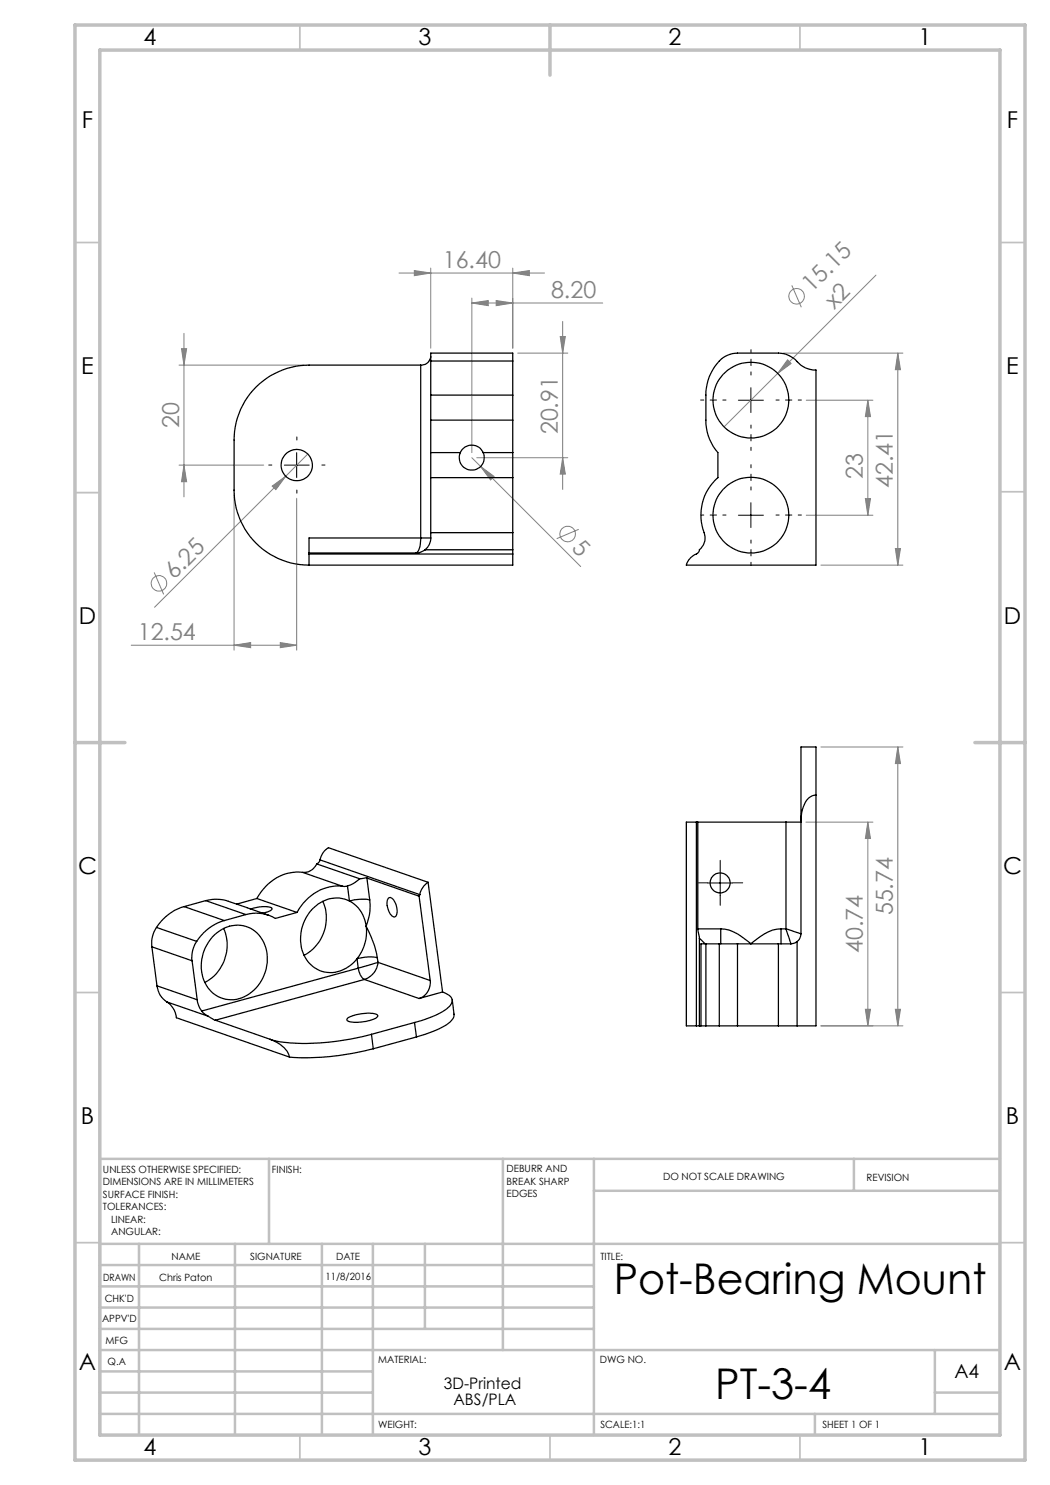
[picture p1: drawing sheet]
<svg xmlns="http://www.w3.org/2000/svg" width="210mm" height="297mm" viewBox="0 0 210 297" stroke-linecap="round" stroke-linejoin="round" font-family="sans-serif">
<g fill="none" stroke="#808080" stroke-width=".2">
<path d="M79.8 54.6h29.1M82.9 54.1l3.2 .5-3.2 .5zM86.1 53.6v16M94.4 59.6v30.9M102.6 54.6l3.3-.5v1zM102.6 53.6v16M158.4 57.1l1.9 4.4M175.2 55l-30.4 30.4M35.8 73h25M36.3 69.7h1l-.5 3.3zM36.8 66.7v32.7M94.4 60.6l3.2-.5v1z"/>
<path d="M94.4 60.6h26.1M99.2 60.1l3.4 .5-3.4 .5zM103.5 70.6h10.1M112 67.3h1.1l-.6 3.3zM112.5 64.3v33.6M156.7 70.6h23.9M157.5 72l.7 .7-2.7 2zM179.6 70.6v42.4M179.6 70.6l.5 3.3h-1zM35.8 93h16.9M36.8 93l.5 3.3h-1zM46.8 99v31"/>
<path d="M54.4 97.2l2.7-2-1.9 2.7zM57.1 95.2l-26.2 26.3M59.3 99.7v30.3M61.6 90.8l-4.5 4.4M94.4 91.5l21.7 21.8M95.4 91.5h18.2M96.1 93.3l2.7 2-.7 .7zM112.5 91.5l.6 3.3h-1.1zM161.3 80h13.3M173.1 99.7h1l-.5 3.3zM173.6 80l.5 3.3h-1zM173.6 80v23"/>
<path d="M30.8 114.5l1.9 4.4M115.7 105.9l-4.4 1.8M161.3 103h13.3M164.2 113h16.4M179.1 109.7h1l-.5 3.3zM26.2 129h33.1M46.8 129l3.3-.5v1zM56.1 128.5l3.2 .5-3.2 .5zM164.2 149.4h16.4M179.6 149.4l.5 3.3h-1zM179.6 149.4v55.8M161.2 164.4h13.4"/>
<path d="M173.6 164.4l.5 3.3h-1zM173.6 164.4v40.8M164.2 205.2h16.4M173.1 201.9h1l-.5 3.3zM179.1 201.9h1l-.5 3.3z"/>
<circle cx="159.3" cy="59.3" r="1.55"/>
<circle cx="31.8" cy="116.7" r="1.56"/>
<circle cx="113.5" cy="106.8" r="1.56"/>
</g>
<path d="M150.2 75v-5.1M145.2 80h-5.1M150.2 98v-5.1M150.2 85v5.1M155.2 80h5.1M145.2 103h-5.1M150.2 108v5.1M155.2 103h5.1" fill="none" stroke="#000" stroke-width=".2" stroke-dasharray="15.2 1.3 1.3 1.3" stroke-dashoffset="14.6"/>
<path d="M54.4 93h-.7M59.4 88v-.6M59.4 98v.6M64.4 93h.6M141.5 176.6h-2M144 174.1v-2M144 179.1v2M146.5 176.6h2" fill="none" stroke="#000" stroke-width=".2" stroke-dasharray="15.2 1.3 1.3 1.3"/>
<path d="M150.2 77.5v5M56.9 93h4.9M59.3 90.5v5M147.7 80h5M147.7 103h5M150.2 100.5v5M141.5 176.6h5M144 174.1v5" fill="none" stroke="#000" stroke-width=".2"/>
<g fill="none" stroke="#c0c0c0" stroke-width=".35">
<path d="M60 5v5M160 5v5M15 48.5h5M200 48.5h5M15 98.5h5M200 98.4h5M15 198.5h5M200 198.5h5M15 248.5h5M200 248.5h5M60 287v5M110 287v5"/>
<path d="M160 287v5"/>
</g>
<g fill="none" stroke="#c0c0c0" stroke-width=".5">
<path d="M53.8 231.8v17M100.6 231.8v38.2M118.8 231.8v55.2M118.8 238.2h81.2M170.8 231.8v6.4M200 231.8h-180v55.2M20 248.8h180M20 257.3h98.8M20 253h98.8M27.8 248.8v38.2M47 248.8v38.2M64.4 248.8v38.2"/>
<path d="M74.6 248.8v38.2M85 248.8v17M20 265.8h98.8M20 261.5h98.8M20 278.5h54.6M20 274.3h54.6M20 270h180M187 278.5h13M187 270v12.8M20 282.8h180M163 282.8v4.2"/>
</g>
<path d="M15 5h190v287h-190zM20 10h180v277h-180zM110 5v10M15 148.5h10M195 148.5h10" fill="none" stroke="#c0c0c0" stroke-width=".7"/>
<g fill="#808080">
<path d="M157.5 72l.7 .7-2.7 2z"/>
<path d="M54.4 97.2l2.7-2-1.9 2.7z"/>
<path d="M96.1 93.3l2.7 2-.7 .7z"/>
<path d="M99.2 60.1l3.4 .5-3.4 .5zM94.4 60.6l3.2-.5v1z"/>
<path d="M82.9 54.1l3.2 .5-3.2 .5zM102.6 54.6l3.3-.5v1zM46.8 129l3.3-.5v1zM56.1 128.5l3.2 .5-3.2 .5z"/>
<path d="M173.1 99.7h1l-.5 3.3zM173.6 80l.5 3.3h-1zM173.1 201.9h1l-.5 3.3zM173.6 164.4l.5 3.3h-1z"/>
<path d="M179.1 109.7h1l-.5 3.3zM179.6 70.6l.5 3.3h-1z"/>
<path d="M112 67.3h1.1l-.6 3.3zM112.5 91.5l.6 3.3h-1.1zM179.6 149.4l.5 3.3h-1zM179.1 201.9h1l-.5 3.3z"/>
<path d="M36.3 69.7h1l-.5 3.3zM36.8 93l.5 3.3h-1z"/>
</g>
<g fill="none" stroke="#000" stroke-width=".25">
<path d="M84.1 73h-22.3a15 15 0 0 0-15 15v10a15 15 0 0 0 15 15M84.1 73v34.6M86.1 72.2v6.8M86.1 72.2v-1.6h16.5v1.6M86.1 71.3a1.88 1.88 0 0 1-2 1.7M86.1 79h16.5M86.1 79v5M86.1 72.2h16.5M102.6 72.2v6.8M102.6 79v5M143.9 72.2a5.1 5.1 0 0 1 3.6-1.6h8.2a6.1 6.1 0 0 1 4.5 2.5l1.4 .7 1.6 .2v39h-25.9a4 4 0 0 1 2.3-2.4l.3-.6a3.2 3.2 0 0 0 .7-4.2 10 10 0 0 1 3-10.3v-5a9.6 9.6 0 0 1-2.4-6.5v-5a9.6 9.6 0 0 1 2.7-6.8zM86.1 95.5v11"/>
<path d="M86.1 84v6.5M86.1 95.5h16.5M86.1 84h16.5M86.1 90.5v5M86.1 90.5h6M92.1 90.5a2.49 2.49 0 0 1 2.3-1.5 2.49 2.49 0 0 1 2.2 1.5M92.1 90.5a2.49 2.49 0 0 0 2.3 3.5 2.49 2.49 0 0 0 2.2-3.5M96.6 90.5h6M102.6 95.5v11M102.6 84v6.5M102.6 90.5v5M61.8 110.8v2.2"/>
<path d="M61.8 110.6v.2M61.8 110.8h40.8M61.8 110.6h21.3M84.1 107.6a3.8 3.8 0 0 1-.8 3h-.2M84.1 107.6h-22.3v3M84.1 107.6h2M85 110l-1.1 .5-.8 .1M85 110h17.6M86.1 106.5v1.1M86.1 107.6a2.94 2.94 0 0 1-1.1 2.4M86.1 106.5h16.5M102.6 110.8v2.2h-40.8"/>
<path d="M102.6 110v.8M102.6 106.5v3.5M163.2 159a2.75 2.75 0 0 0-2.5 2.2 7.6 7.6 0 0 0-.5 3.2M163.2 159v46.2h-3.8M163.2 159v-9.6h-3v15M51.4 179.7l-4.1 1.1M51.4 179.7l8 2.8M60.5 174.5a9.3 9.3 0 0 0-9.1 5.2M60.5 174.5l8 2.8M63.4 172.8a2.88 2.88 0 0 1-2.9 1.7M63.4 172.8l8.5 3M64 172a3.7 3.7 0 0 1 1.7-2.5l19.9 7"/>
<path d="M64 172l-.1 .4-.5 .4M64 172l20 6.9M68.5 177.3a9.4 9.4 0 0 0-9.1 5.2M69.5 177.2l-1 .1M69.5 177.2l.4 3M71.9 175.8a5.8 5.8 0 0 1-2.4 1.4M73.4 175.6l-1.5 .2M73.4 175.6l10.4 3.6M73.4 175.6l.5 4.4M73.9 180a10.6 10.6 0 0 1-.7 5.3M73.9 180l-1.8-.2-2.2 .4M77.6 179.7a.79 .79 0 0 1 1.2 .5 3.1 3.1 0 0 1 .3 3.1 .88 .88 0 0 1-1.2-.7 3.3 3.3 0 0 1-.3-2.9z"/>
<path d="M83.8 179.2l2.2 16.9M84 178.9l-.2 .3M85.6 176.5a4 4 0 0 0-1.6 2.4M85.6 176.5l2.9 21.9M139.3 164.4h.3M139.3 164.4h-2v40.8h2M139.3 164.4v40.8M139.6 164.4v21.4M139.6 164.4h17.6M157.2 164.4h3M157.2 164.4v21.4M160.2 164.4v22.4"/>
<path d="M30.4 189.4l8 2.8M30.4 189.4l1 7.8M31.3 185.5a5.7 5.7 0 0 0-.9 3.9M31.3 185.5l8 2.8M31.4 197.2a4.4 4.4 0 0 0 1.9 3.2M31.4 197.2l8 2.8M36.8 181.3a9.8 9.8 0 0 0-5.5 4.2M36.8 181.3l8.1 2.8M38.4 192.2l1 7.8M39.3 188.3a5.7 5.7 0 0 0-.9 3.9M39.4 200a4.9 4.9 0 0 0 .9 2.2M41.1 180.1l2.1-.3 2 .3 8.5 3"/>
<path d="M41.1 180.1l-4.3 1.2M41.1 180.1l8.1 2.8M42.9 187a6.1 6.1 0 0 1 6.5-1.6 6.1 6.1 0 0 1 4 5.3 8.2 8.2 0 0 1-6.7 9.3 6.2 6.2 0 0 1-6.4-6.9 8.7 8.7 0 0 1 2.6-6.1zM44.7 185.7a8.5 8.5 0 0 1-3.7 10.8M44.9 184.1a9.8 9.8 0 0 0-5.6 4.2M49.2 182.9l-4.3 1.2M50.2 181.8a5.8 5.8 0 0 1 4.2-.2 1.08 1.08 0 0 1-1.2 .9l-.7 .1M59.4 182.5l-4.3 1.2a7.4 7.4 0 0 0-5.9-.8M64.6 180.3a8.5 8.5 0 0 1-3.8 10.8M69.9 180.2a6.4 6.4 0 0 0-8 2.3 7.9 7.9 0 0 0 .6 10.7 6 6 0 0 0 8.1-.6l.8-.9M69.9 180.2a6.5 6.5 0 0 1 3.3 5.1M71.4 191.7l.2 1.9"/>
<path d="M71.6 193.6a3 3 0 0 0 1.3 2.3M71.6 193.6l-31.3 8.6M72.9 195.9l-29.8 8.1M72.9 195.9l10.9 3.8M73.2 185.3l1.7 3.9 .6 2.4M73.2 185.3a8.6 8.6 0 0 1-1.8 6.4M75.5 191.6l-1.8-.2-2.3 .3M75.5 191.6l.1 .9M75.6 192.5a4 4 0 0 1-2.7 3.4M75.6 192.5l-4 1.1M75.6 192.5l10.4 3.6M86 196.1a3.4 3.4 0 0 1-2.2 3.6"/>
<path d="M88.5 198.4a2.26 2.26 0 0 1 2 1.8 4.7 4.7 0 0 1-2.9 2.6l-2.5 1-2.2 .7M88.5 198.4l-4.7 1.3M90.5 200l.3 2.8a2.76 2.76 0 0 1-1.9 2.4 24.8 24.8 0 0 1-5.6 2.2M139.6 185.8l.3 1.8M139.6 185.8h4.5M139.9 187.6l1.1 1.2M139.9 187.6v17.6M141.2 188.8h2.7M141.2 188.8h-1v16.4M141.2 188.8v16.4M143.9 188.8h3.6M143.9 188.8v16.4"/>
<path d="M144.1 185.8v3M144.1 185.8a9.9 9.9 0 0 1 6.1 3l.9-.8a8.4 8.4 0 0 1 5.1-2.2M147.5 188.8v16.4M147.5 188.8h8.2M155.7 188.8h2.5M155.7 188.8v16.4M156.2 185.8v3M156.2 185.8h1M157.2 185.8l1 3M157.2 185.8l3 1M159.4 188.3l-.4 .3-.8 .2M159.4 188.3v16.9"/>
<path d="M160.2 186.8l-.4 1.1-.4 .4M33.3 200.4a4.2 4.2 0 0 1 2 3.1l22.6 7.9M33.3 200.4l8.3 2.8M40.3 202.2l1.3 1M41.6 203.2l1.5 .8M43.1 204l10.9 3.9M54 207.9l1 .4a4.8 4.8 0 0 1 2.9 3.1M69.6 203.6a8.5 8.5 0 0 1 5.8-.7l.1 .1a.88 .88 0 0 1-1 .9 7.7 7.7 0 0 1-5 .2l-.1-.2zM74.3 206.9a45.3 45.3 0 0 1-19.3 1.2l-1-.2M74.3 206.9l.3 2.9M74.6 209.8a51.1 51.1 0 0 1-16.7 1.6M82.9 204.5l-8.6 2.4"/>
<path d="M82.9 204.5l.4 2.9M83.3 207.4l-8.7 2.4M139.3 205.2h.6M139.9 205.2h.3M140.2 205.2h1M141.2 205.2h2.7M143.9 205.2h3.6M147.5 205.2h8.2M155.7 205.2h3.7"/>
<circle cx="59.4" cy="93" r="3.1"/>
<circle cx="150.2" cy="80" r="7.6"/>
<circle cx="150.2" cy="103" r="7.6"/>
<circle cx="144" cy="176.6" r="2.01"/>
</g>
<g font-size="8.5">
<text x="122.7" y="258.8">Pot-Bearing Mount</text>
<text x="143" y="279.7">PT-3-4</text>
</g>
<g font-size="4.7">
<text x="28.7" y="9">4</text>
<text x="83.7" y="9">3</text>
<text x="133.7" y="9">2</text>
<text x="183.7" y="9">1</text>
<text x="16.4" y="25.5">F</text>
<text x="201.4" y="25.5">F</text>
<text x="16.2" y="74.8">E</text>
<text x="201.2" y="74.8">E</text>
<text x="15.8" y="124.8">D</text>
<text x="200.8" y="124.8">D</text>
<text x="15.6" y="174.8">C</text>
<text x="200.6" y="174.8">C</text>
<text x="16.2" y="224.8">B</text>
<text x="201.2" y="224.8">B</text>
<text x="15.8" y="274">A</text>
<text x="200.8" y="274">A</text>
<text x="28.7" y="291">4</text>
<text x="83.7" y="291">3</text>
<text x="133.7" y="291">2</text>
<text x="183.7" y="291">1</text>
</g>
<g font-size="4.7" fill="#808080">
<text x="88.6" y="53.6">16.40</text>
<text x="110.2" y="59.6">8.20</text>
<text x="162.4" y="58.6" transform="rotate(-45 162.4 58.6)">15.15</text>
<text x="166.9" y="62.1" transform="rotate(-45 166.9 62.1)">x2</text>
<text x="35.8" y="85.6" transform="rotate(-90 35.8 85.6)">20</text>
<text x="111.6" y="86.9" transform="rotate(-90 111.6 86.9)">20.91</text>
<text x="172.6" y="95.8" transform="rotate(-90 172.6 95.8)">23</text>
<text x="178.6" y="97.6" transform="rotate(-90 178.6 97.6)">42.41</text>
<text x="114.2" y="109.8" transform="rotate(45 114.2 109.8)">5</text>
<text x="34.8" y="116.1" transform="rotate(-45 34.8 116.1)">6.25</text>
<text x="27.5" y="128">12.54</text>
<text x="178.6" y="183.1" transform="rotate(-90 178.6 183.1)">55.74</text>
<text x="172.6" y="190.6" transform="rotate(-90 172.6 190.6)">40.74</text>
</g>
<text font-size="3.9" x="190.9" y="275.5">A4</text>
<g font-size="3.2">
<text x="88.8" y="277.9">3D-Printed</text>
<text x="90.7" y="281.1">ABS/PLA</text>
</g>
<g font-size="2">
<text x="20.6" y="234.6">UNLESS OTHERWISE SPECIFIED:</text>
<text x="20.6" y="237.1">DIMENSIONS ARE IN MILLIMETERS</text>
<text x="20.6" y="239.6">SURFACE FINISH:</text>
<text x="54.4" y="234.6">FINISH:</text>
<text x="101.3" y="234.5">DEBURR AND</text>
<text x="101.3" y="237">BREAK SHARP</text>
<text x="101.3" y="239.5">EDGES</text>
<text x="132.6" y="236">DO NOT SCALE DRAWING</text>
<text x="173.3" y="236.2">REVISION</text>
<text x="20.6" y="242.1">TOLERANCES:</text>
<text x="22.2" y="244.6">LINEAR:</text>
<text x="22.2" y="247.1">ANGULAR:</text>
<text x="34.3" y="252">NAME</text>
<text x="50" y="251.9">SIGNATURE</text>
<text x="67.2" y="251.9">DATE</text>
<text x="120.1" y="251.9">TITLE:</text>
<text x="20.6" y="256.1">DRAWN</text>
<text x="31.8" y="256.1">Chris Paton</text>
<text x="65.1" y="255.9">11/8/2016</text>
<text x="20.9" y="260.3">CHK'D</text>
<text x="20.4" y="264.4">APPV'D</text>
<text x="21.1" y="268.8">MFG</text>
<text x="21.5" y="273">Q.A</text>
<text x="75.6" y="272.5">MATERIAL:</text>
<text x="120" y="272.5">DWG NO.</text>
<text x="75.6" y="285.5">WEIGHT:</text>
<text x="120.1" y="285.6">SCALE:1:1</text>
<text x="164.5" y="285.6">SHEET 1 OF 1</text>
</g>
</svg>
